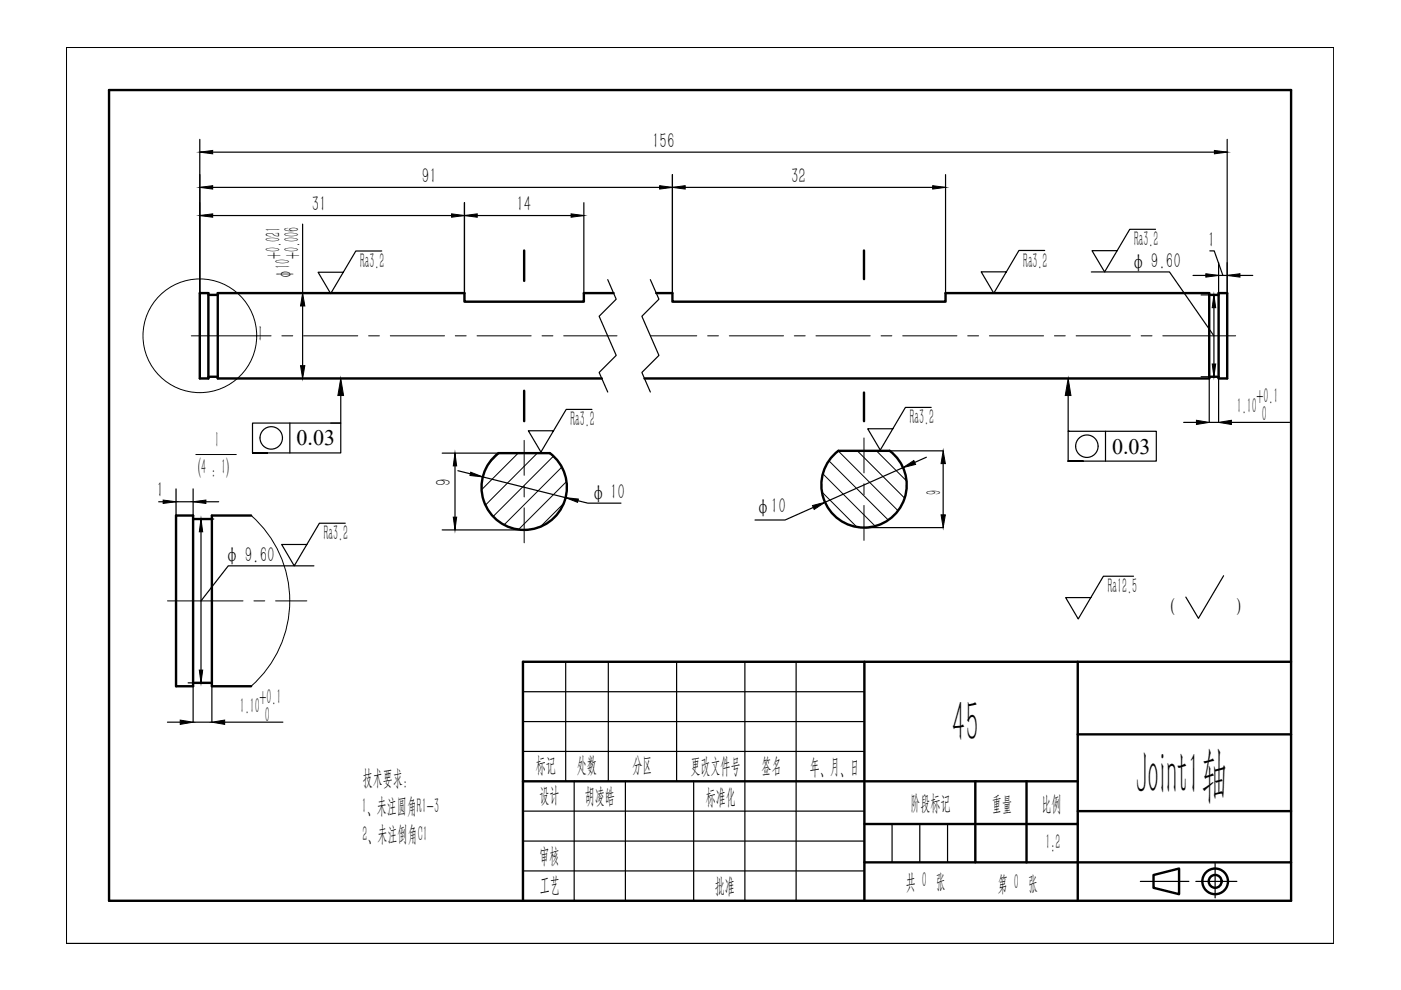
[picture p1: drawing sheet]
<svg xmlns="http://www.w3.org/2000/svg" width="297mm" height="210mm" viewBox="0 0 297 210" stroke-linecap="round" stroke-linejoin="round" font-family="sans-serif">
<g fill="none" stroke="#000" stroke-width=".25">
<path d="M14.1 10.1h268.7v189.9h-268.7zM110.9 146.7h72.4M110.9 153h72.4M110.9 159.3h72.4M119.9 140.3v25.4M129 140.3v25.4M143.5 140.3v25.4M157.9 140.3v50.7M168.8 140.3v50.7M110.9 172h72.4M110.9 178.3h72.4M121.7 165.7v25.3"/>
<path d="M132.6 165.7v25.3M147.1 165.7v25.3M189.1 174.7v8.1M195 174.7v8.1M200.9 174.7v8.1M110.9 184.7h72.4"/>
</g>
<g fill="none" stroke="#000" stroke-width=".51">
<path d="M23.1 19.1h250.6v171.9h-250.6zM42.4 62.1h1.8v18.1h-1.8zM44.2 79.9h2M44.2 62.5h2M130.1 62.1h-6.3v1.9h-25.3v-1.9h-52.3v18.1h81.4M139.1 62.1h3.5v1.9h57.9v-1.9h55.9v18.1h-119.8M256.4 79.9h2M256.4 62.5h2M258.4 62.1h1.8v18.1h-1.8zM105.7 96.1h10.9M105.7 96.1a9 9 0 0 0-1.3 13.3 9 9 0 0 0 13.4 0 9 9 0 0 0-1.2-13.3M177 96.3l.8-.7h10.8a9 9 0 0 1 1.5 13 9 9 0 0 1-13.1 .8 9 9 0 0 1 0-13.1z"/>
<path d="M37.3 109.3h3.6v36.2h-3.6zM40.9 110h4M53.2 109.3h-8.3v36.2h8.3M40.9 144.8h4M183.3 140.3v50.7M228.5 140.3v50.7M228.5 155.7h45.2M273.7 140.3h-162.8v50.7M110.9 165.7h117.6M183.3 174.7h45.2M206.8 165.7v17.1M217.6 165.7v17.1"/>
<path d="M228.5 172h45.2M183.3 182.8h90.4M244.6 185.5l5.4-1.3v5.4l-5.4-1.4z"/>
<circle cx="257.6" cy="186.9" r="2.72"/>
<circle cx="257.6" cy="186.9" r="1.37"/>
</g>
<path d="M241.8 186.9h10.3M253.5 186.9h8.7M257.6 183v7.4" fill="none" stroke="#000" stroke-width=".25"/>
<path d="M240.3 122.2h-6.4l-5.3 9-2.7-4.5h5.4M259.4 122.1l-5.3 9-2.7-4.5" fill="none" stroke="#000" stroke-width=".25"/>
<!-- layer: 0 -->
<g fill="none" stroke="#000" stroke-width=".25">
<path d="M42.4 29.5v32.6M42.4 32.3h217.8M42.4 39.7h158.1M142.6 37v25.1M200.5 37v25.1M260.2 29.5v32.6M42.4 45.7h81.4M64.2 47.5v14.6h-18M80.9 53.2h-5.5l-5.3 9.1-2.7-4.6h5.4M98.5 43v19.1M123.8 43v19.1M128.8 59.3l1.8 4.1-3.6 3.7 3.6 8.3-3.6 3.6 1.8 4.1"/>
<path d="M137.9 59.3l1.8 4.1-3.6 3.7 3.6 8.3-3.6 3.6 1.8 4.1M221.5 53.1h-5.5l-5.3 9.1-2.7-4.6h5.4M231.4 57.7h16.6l9.4 13.5M245 48.6h-5.5l-5.3 9.1-2.7-4.6h5.4M252.9 58.4h12.7M256.5 53.2h.9l1.9 5.2M258.4 55.7v6.4M64.2 64.9v12.6M254.7 62.5h1.7M254.7 79.9h1.7M257.4 62.5v17.4M46.2 80.2h18"/>
<path d="M53.5 89.7h18.7v6.3h-18.7h3.2h-3.2zM61.5 89.7v6.3M72.2 83.9v5.8h-2.1M93.8 96.1h11.9M96.5 96.1v16.3M97.1 99.8l27.5 6.9h7.1M125.5 86.8h-5.5l-5.3 9-2.7-4.5h5.4M188.7 95.6h11.3M191.5 99.1l-16.6 7.4M196.4 96.9l-2.5 1.1M197.4 86.4h-5.4l-5.4 9-2.6-4.5h5.3M200 98.3v10.9"/>
<path d="M226.5 91.4h18.7v6.4h-18.7h3.1h-3.1zM226.5 83.9v7.5h.3M234.4 91.4v6.4M251 89.6h2.7M256.4 80.3v9.3h2v-9.3M261.1 89.6h12.3M33.6 106.4h12.8M37.3 103.7v5.6M40.9 103.7v5.6M42.6 110v34.8M44.9 110h.4M66.6 120h-18.2l-5.8 7.4"/>
<path d="M73.2 110.9h-5.5l-5.3 9.1-2.7-4.6h5.4M93.8 112.4h17.3M172.4 107.6l-6 2.7h-6.3M183.2 111.9h16.8M35.5 153.1h2.7M39.9 144.8h1M40.9 145.6v7.5h4v-7.5M47.6 153.1h12.4"/>
<circle cx="57.5" cy="92.8" r="2.38"/>
<circle cx="230.4" cy="94.6" r="2.38"/>
</g>
<g fill="#000" stroke="#000" stroke-width=".21">
<path d="M42.4 32.3l2.7-.4v.7zM42.4 39.7l2.7-.3v.7zM139.9 39.4l2.7 .3-2.7 .4zM142.6 39.7l2.7-.3v.7zM197.7 39.4l2.8 .3-2.8 .4zM257.5 31.9l2.7 .4-2.7 .3zM42.4 45.7l2.7-.4v.8zM95.7 45.3l2.8 .4-2.8 .4zM98.5 45.7l2.7-.4v.8zM121.1 45.3l2.7 .4-2.7 .4zM255.7 58l2.7 .4-2.7 .4zM260.2 58.4l2.7-.4v.8z"/>
<path d="M63.7 77.5h.9l-.4 2.7zM64.2 62.1l.4 2.8h-.9zM257.4 62.5l.4 2.7h-.8zM257 77.2h.8l-.4 2.7zM72.2 80.2l.6 3.7h-1.2zM96.5 96.1l.3 2.7h-.7zM191.5 99.1l2.2-1.5 .4 .9zM200 95.6l.4 2.7h-.9zM226.5 80.2l.6 3.7h-1.2zM253.7 89.1l2.7 .5-2.7 .4zM258.4 89.6l2.7-.5v.9zM34.6 106l2.7 .4-2.7 .3z"/>
<path d="M40.9 106.4l2.8-.4v.7zM42.6 110l.4 2.8h-.7zM96.1 109.6h.7l-.3 2.8zM99.8 100.1l2.5 1-2.7-.3zM119.9 105.5l2.7 .3-.1 .7zM172.3 107.2l2.6-.7-2.3 1.5zM199.5 109.2h.9l-.4 2.7zM38.2 152.7l2.7 .4-2.7 .5zM42.3 142.1h.7l-.4 2.7zM44.9 153.1l2.7-.4v.9z"/>
</g>
<path d="M111.1 53.1v6.5M183.2 53.1v6.1M111.1 82.8v6.5M183.2 83.2v6.1" fill="none" stroke="#000" stroke-width=".51"/>
<g fill="none" stroke="#000" stroke-width=".21">
<path d="M40.6 71.2h16.9M59.8 71.2h2.3M64.4 71.2h11.4M78.2 71.2h2.2M82.7 71.2h11.5M96.5 71.2h2.3M101.1 71.2h11.5M114.9 71.2h2.3M119.5 71.2h11.3M137.9 71.2h9.8M150 71.2h2.3M154.6 71.2h11.5"/>
<path d="M168.4 71.2h2.3M173 71.2h11.5M186.8 71.2h2.3M191.4 71.2h11.5M205.2 71.2h2.3M209.8 71.2h11.5M223.6 71.2h2.3M228.2 71.2h11.5M241.9 71.2h2.3M246.5 71.2h15.5M111.1 93.4v7.4M183.2 92.9v7.4"/>
<path d="M111.1 103.1v2.3M111.1 107.7v7.4M183.2 102.6v2.3M183.2 107.2v7.4M35.5 127.4h16M53.8 127.4h2.3M58.4 127.4h6.7"/>
</g>
<!-- layer: 0 -->
<g fill="none" stroke="#000" stroke-width=".21">
<path d="M41.5 96.4h8.6M105.8 96.1l-2.2 2.2M109.9 96.1l-7.8 7.7M113.9 96.1l-11 11M117.3 96.7l-12.8 12.8M119.1 99l-12.2 12.3M175.7 97.7l12.6 12.6M177.7 95.6l12.7 12.7M181.8 95.6l10 10M185.8 95.6l6.4 6.4M53.3 109.3a24.1 24.1 0 0 1 0 36.2M119.5 106.8l-4.9 4.9"/>
<path d="M120.1 102.1l-10.2 10.2M174.3 104.3l7.4 7.4M174.5 100.5l11.1 11"/>
<circle cx="42.4" cy="71.2" r="12.1"/>
</g>
<g font-size="12.3">
<text x="201.8" y="157.3">45</text>
<text x="240.8" y="168.4">Joint1轴</text>
</g>
<g font-size="4.7">
<text x="62.9" y="94.4">0.03</text>
<text x="235.8" y="96.2">0.03</text>
</g>
<g font-size="4.5">
<text x="138.2" y="31.3">156</text>
<text x="89.5" y="38.8">91</text>
<text x="167.7" y="38.8">32</text>
<text x="66.1" y="44.8">31</text>
<text x="109.5" y="44.8">14</text>
<text x="240.5" y="52.2">Ra3.2</text>
<text x="256.1" y="52.3">1</text>
<text x="59.4" y="55" transform="rotate(-90 59.4 55)">+0.021</text>
<text x="61.5" y="59.1" transform="rotate(-90 61.5 59.1)">φ10</text>
<text x="63.4" y="55" transform="rotate(-90 63.4 55)">+0.006</text>
<text x="76.4" y="56.8">Ra3.2</text>
<text x="217" y="56.7">Ra3.2</text>
<text x="239.8" y="56.7">φ 9.60</text>
<text x="55" y="72.4">I</text>
<text x="262.2" y="87.5">1.10</text>
<text x="266.4" y="85.3">+0.1</text>
<text x="267.5" y="89.3">0</text>
<text x="45.8" y="94.7">I</text>
<text x="121" y="90.4">Ra3.2</text>
<text x="192.9" y="90">Ra3.2</text>
<text x="42" y="100.5">(4 : 1)</text>
<text x="33.2" y="105.5">1</text>
<text x="95.6" y="103" transform="rotate(-90 95.6 103)">9</text>
<text x="125.4" y="105.7">φ 10</text>
<text x="199.6" y="104.9" transform="rotate(-90 199.6 104.9)">9</text>
<text x="160.3" y="108.8">φ10</text>
<text x="47.7" y="119">φ 9.60</text>
<text x="68.7" y="114.5">Ra3.2</text>
<text x="234.9" y="125.8">Ra12.5</text>
<text x="55" y="149.2">+0.1</text>
<text x="50.8" y="151.3">1.10</text>
<text x="56.1" y="153.1">0</text>
<text x="76.9" y="166.5">技术要求：</text>
<text x="113.6" y="163.7">标记</text>
<text x="122.3" y="163.7">处数</text>
<text x="134.1" y="163.6">分区</text>
<text x="146.4" y="163.9">更改文件号</text>
<text x="161.4" y="163.9">签名</text>
<text x="171.7" y="164">年、月、日</text>
<text x="76.7" y="172.4">1、未注圆角R1-3</text>
<text x="114.4" y="170.1">设计</text>
<text x="124" y="170.3">胡凌皓</text>
<text x="149.7" y="170.6">标准化</text>
<text x="193" y="171.7">阶段标记</text>
<text x="210.3" y="171.9">重量</text>
<text x="220.8" y="172">比例</text>
<text x="76.9" y="178.2">2、未注倒角C1</text>
<text x="221.7" y="179.9">1:2</text>
<text x="114.3" y="182.9">审核</text>
<text x="114.4" y="189.1">工艺</text>
<text x="151.6" y="189.3">批准</text>
<text x="192" y="188.4">共 0 张</text>
<text x="211.6" y="188.8">第 0 张</text>
<text x="13.6" y="203.2">1</text>
<text x="13.8" y="203.2">3</text>
</g>
<g font-size="4.4">
<text x="247.6" y="130.2">(</text>
<text x="262.2" y="130.2">)</text>
</g>
</svg>
